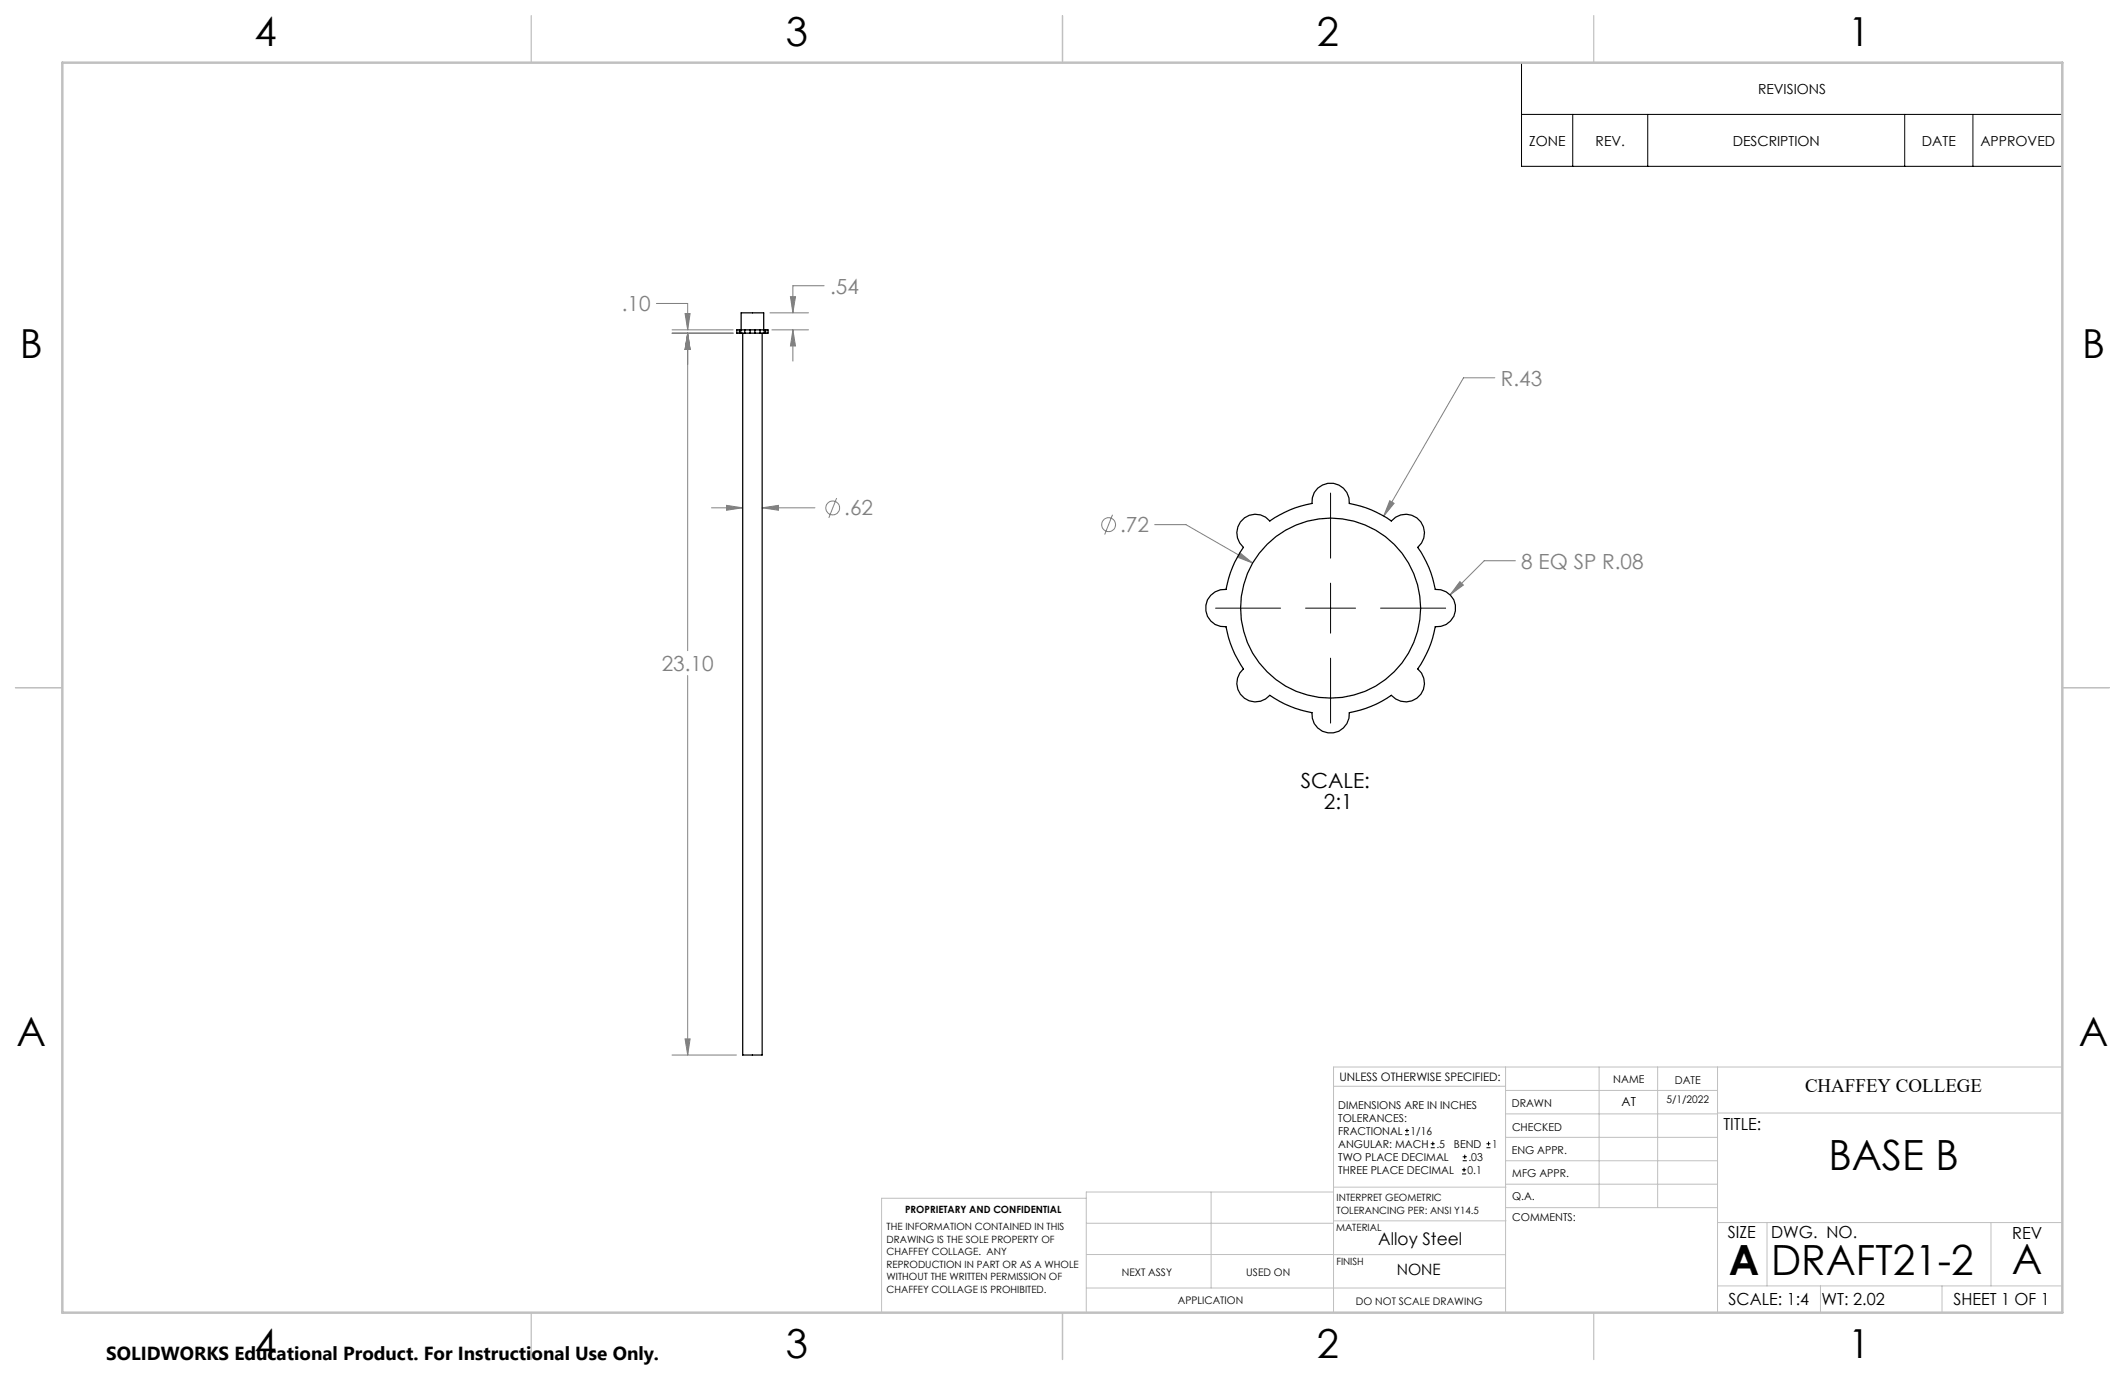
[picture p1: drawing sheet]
<svg xmlns="http://www.w3.org/2000/svg" width="432mm" height="279mm" viewBox="0 0 432 279" stroke-linecap="round" stroke-linejoin="round" font-family="sans-serif">
<g fill="none" stroke="#808080" stroke-width=".2">
<path d="M167.5 58.1h-6.4v5.5M133.4 61.7h6.3v5.3M136.6 67.7h12.4M136.6 67h12.4M139.2 63.7h1l-.5 3.3zM139.7 67.7l.5 3.3h-1zM139.7 67.7v64.5M156.5 63.6h7.8M156.8 67h7.5M160.6 60.3h1l-.5 3.3zM161.1 67l.5 3.3h-1zM161.1 67v6.4"/>
<path d="M303.7 76.8h-6.3l-16.2 28.1M144.6 103.2h6.3M147.6 102.7l3.3 .5-3.3 .5zM154.9 103.2l3.3-.5v1zM154.9 103.2h10.7M170 101.2l-1.6 4M226.1 104.6l-1.6 4M234.6 106.6h6.4l13.5 7.8M252 112.3l2.5 2.1-3.1-1.2zM282.4 101.7l.9 .6-2.1 2.6zM296.7 118.2l.7 .7-2.7 2zM307.9 113.9h-6.3l-6.9 7"/>
<path d="M139.7 137.3v77.1M136.6 214.4h13M139.2 211.1h1l-.5 3.3z"/>
<circle cx="169.2" cy="103.2" r="1.41"/>
<circle cx="225.3" cy="106.6" r="1.41"/>
</g>
<g fill="none" stroke="#000" stroke-width=".2">
<path d="M309.2 12.7h109.9v21.1h-109.9zM309.2 23.2h109.9M319.6 23.2v10.6M334.8 23.2v10.6M387 23.2v10.6M400.9 23.2v10.6M270.4 100.2v13.2M270.4 118.5v10.2M247 123.6h13.2M265.3 123.6h10.1M270.4 133.7v13.2M280.5 123.6h13.3"/>
<path d="M285.5 230.6h.8M285.5 229.7h.8M285.9 229.3v.9M290.7 233.2h.8M290.7 232.4h.8M291.1 232v.8M297.1 238.5h.8M297.1 237.7h.8M297.2 235.9h.9M297.2 235.1h.9M297.5 237.3v.8M297.6 234.6v.9"/>
<path d="M302 233.2h.9M302 232.4h.9M302.5 232v.8"/>
</g>
<g fill="none" stroke="#c0c0c0" stroke-width=".2">
<path d="M305.9 216.8v49.9M324.9 216.8v28.6M336.8 216.8v28.6M349 216.8v49.9M419.1 216.8h-148.1v49.9M271 220.7h34.9M305.9 231.1h43.1M305.9 226.3h43.1M305.9 221.6h43.1M305.9 235.9h43.1M349 226.2h70.1M220.7 248.6h50.3"/>
<path d="M220.7 254.9h50.3M220.7 243.5h-41.6v23.2M246.1 242.2v19.5M271 255h34.9M271 248.1h35M271 242.2h-50.3v24.5M271 241.2h35M305.9 240.6h43.1M306 245.4h43M349 248.4h70.1M359.1 248.4v12.9M404.6 248.4v12.9"/>
<path d="M220.7 261.7h85.2M349 261.3h70.1M369.9 261.3v5.4M394.6 261.3v5.4"/>
</g>
<path d="M108 3.2v9.5M215.9 3.2v9.5M323.8 3.2v9.5M3.1 139.7h9.6M419.1 139.7h9.5M108 266.7v9.6M215.9 266.7v9.6M323.8 266.7v9.6" fill="none" stroke="#c0c0c0" stroke-width=".25"/>
<path d="M12.7 12.7h406.4v254h-406.4z" fill="none" stroke="#c0c0c0" stroke-width=".5"/>
<path d="M147.6 102.7l3.3 .5-3.3 .5zM154.9 103.2l3.3-.5v1zM139.2 211.1h1l-.5 3.3zM139.7 67.7l.5 3.3h-1zM161.1 67l.5 3.3h-1zM160.6 60.3h1l-.5 3.3zM139.7 67.7l.5 3.3h-1zM139.2 63.7h1l-.5 3.3zM282.4 101.7l-1.2 3.2 2.1-2.6zM296.7 118.2l-2 2.7 2.7-2zM252 112.3l-.6 .9 3.1 1.2z" fill="#808080"/>
<g fill="none" stroke="#000" stroke-width=".25">
<path d="M150.2 67.7h.3M150.2 67h.3M150.2 67h-.5v.7h.5M150.2 67v.7M150.5 67.7h.8M150.5 67h.8M150.5 67v.7M150.6 67v-3.4h4.6v3.4M150.9 67.7v146.7h4v-146.7M151.3 67.7h1.1M151.3 67h1.1M151.3 67v.7"/>
<path d="M152.4 67.7h1M152.4 67h1M152.4 67v.7M153.4 67.7h1M153.4 67h1M153.4 67v.7M154.4 67.7h.9M154.4 67h.9M154.4 67v.7M155.3 67.7h.3M155.3 67h.3M155.3 67v.7"/>
<path d="M155.6 67h.5v.7h-.5M155.6 67v.7M252.1 106a3.8 3.8 0 0 1 5.9-.1 21.2 21.2 0 0 1 8.6-3.6 3.8 3.8 0 0 1 3.8-4.1 3.8 3.8 0 0 1 3.8 4.1 20.8 20.8 0 0 1 8.5 3.6 3.8 3.8 0 0 1 5.6-.3 3.8 3.8 0 0 1-.2 5.6 20.8 20.8 0 0 1 3.5 8.6 3.8 3.8 0 0 1 4.2 3.8 3.8 3.8 0 0 1-4.2 3.8 21.2 21.2 0 0 1-3.5 8.5 3.8 3.8 0 0 1 .2 5.6 3.8 3.8 0 0 1-5.6-.2 21.4 21.4 0 0 1-8.5 3.5 3.8 3.8 0 0 1-3.8 4.2 3.8 3.8 0 0 1-3.8-4.2 21.8 21.8 0 0 1-8.6-3.5 3.8 3.8 0 0 1-5.6 .2 3.8 3.8 0 0 1 .3-5.6 21.8 21.8 0 0 1-3.6-8.5 3.8 3.8 0 0 1-4.1-3.8 3.8 3.8 0 0 1 4.1-3.8 21.4 21.4 0 0 1 3.6-8.6 3.9 3.9 0 0 1-.6-5.2z"/>
<circle cx="270.4" cy="123.6" r="18.3"/>
</g>
<g font-size="8.5">
<text x="371.5" y="237.7">BASE B</text>
<text x="351.3" y="259">A</text>
<text x="359.9" y="259">DRAFT21-2</text>
<text x="408.8" y="258.9">A</text>
</g>
<g font-size="8.1">
<text x="51.7" y="9.3">4</text>
<text x="159.7" y="9.3">3</text>
<text x="267.6" y="9.3">2</text>
<text x="375.6" y="9.3">1</text>
<text x="4" y="72.8">B</text>
<text x="423.1" y="72.8">B</text>
<text x="3.3" y="212.5">A</text>
<text x="422.4" y="212.5">A</text>
<text x="51.7" y="276">4</text>
<text x="159.7" y="276">3</text>
<text x="267.6" y="276">2</text>
<text x="375.6" y="276">1</text>
</g>
<g font-size="4.2" fill="#808080">
<text x="168.7" y="59.7">.54</text>
<text x="126.4" y="63.3">.10</text>
<text x="304.9" y="78.3">R.43</text>
<text x="171.6" y="104.7">.62</text>
<text x="227.6" y="108.2">.72</text>
<text x="309.1" y="115.5">8 EQ SP R.08</text>
<text x="134.5" y="136.3">23.10</text>
</g>
<g font-size="4.2">
<text x="264.3" y="160.2">SCALE:</text>
<text x="269" y="164.4">2:1</text>
</g>
<text font-size="3.9" x="366.8" y="222">CHAFFEY COLLEGE</text>
<text font-size="3.8" x="21.6" y="276.3">SOLIDWORKS Educational Product. For Instructional Use Only.</text>
<text font-size="3.5" x="280.1" y="253">Alloy Steel</text>
<g font-size="3.4">
<text x="350.2" y="229.5">TITLE:</text>
<text x="351.1" y="251.6">SIZE</text>
<text x="359.9" y="251.6">DWG. NO.</text>
<text x="408.9" y="251.7">REV</text>
<text x="351.2" y="265.2">SCALE: 1:4</text>
<text x="370.1" y="265.3">WT: 2.02</text>
<text x="396.9" y="265.2">SHEET 1 OF 1</text>
</g>
<text font-size="3.2" x="283.8" y="259.1">NONE</text>
<g font-size="2.8">
<text x="357.2" y="19">REVISIONS</text>
<text x="310.7" y="29.6">ZONE</text>
<text x="324.2" y="29.6">REV.</text>
<text x="352.1" y="29.6">DESCRIPTION</text>
<text x="390.5" y="29.6">DATE</text>
<text x="402.4" y="29.6">APPROVED</text>
</g>
<text font-size="2.5" x="329.5" y="224.8">AT</text>
<text font-size="2.4" x="272.2" y="219.7">UNLESS OTHERWISE SPECIFIED:</text>
<g font-size="2.2">
<text x="327.8" y="220.1">NAME</text>
<text x="340.3" y="220.2">DATE</text>
<text x="271.9" y="225.3">DIMENSIONS ARE IN INCHES</text>
<text x="271.9" y="227.9">TOLERANCES:</text>
<text x="307.2" y="224.9">DRAWN</text>
<text x="271.9" y="230.6">FRACTIONAL</text>
<text x="271.9" y="233.2">ANGULAR: MACH</text>
<text x="286.6" y="230.6">1/16</text>
<text x="291.9" y="233.2">.5</text>
<text x="295.4" y="233.2">BEND</text>
<text x="303.2" y="233.2">1</text>
<text x="307.3" y="229.8">CHECKED</text>
<text x="271.9" y="238.5">THREE PLACE DECIMAL</text>
<text x="271.9" y="235.9">TWO PLACE DECIMAL</text>
<text x="298.2" y="238.5">0.1</text>
<text x="298.4" y="235.9">.03</text>
<text x="307.2" y="234.5">ENG APPR.</text>
<text x="307.3" y="239.2">MFG APPR.</text>
<text x="307.3" y="243.9">Q.A.</text>
<text x="307.3" y="248.1">COMMENTS:</text>
</g>
<g font-size="2.1">
<text x="338.6" y="224.2">5/1/2022</text>
<text x="227.9" y="259.2">NEXT ASSY</text>
<text x="253.3" y="259.2">USED ON</text>
<text x="239.3" y="265">APPLICATION</text>
<text x="275.5" y="265.1">DO NOT SCALE DRAWING</text>
</g>
<g font-size="2">
<text x="271.6" y="244.1">INTERPRET GEOMETRIC</text>
<text x="180.2" y="250">THE INFORMATION CONTAINED IN THIS</text>
<text x="183.9" y="246.4">PROPRIETARY AND CONFIDENTIAL</text>
<text x="271.5" y="250.2">MATERIAL</text>
<text x="271.6" y="246.6">TOLERANCING PER: ANSI Y14.5</text>
<text x="180.2" y="252.5">DRAWING IS THE SOLE PROPERTY OF</text>
<text x="180.2" y="255.1">CHAFFEY COLLAGE. ANY</text>
<text x="180.2" y="257.6">REPRODUCTION IN PART OR AS A WHOLE</text>
<text x="271.5" y="257">FINISH</text>
<text x="180.2" y="260.1">WITHOUT THE WRITTEN PERMISSION OF</text>
<text x="180.2" y="262.6">CHAFFEY COLLAGE IS PROHIBITED.</text>
</g>
</svg>
